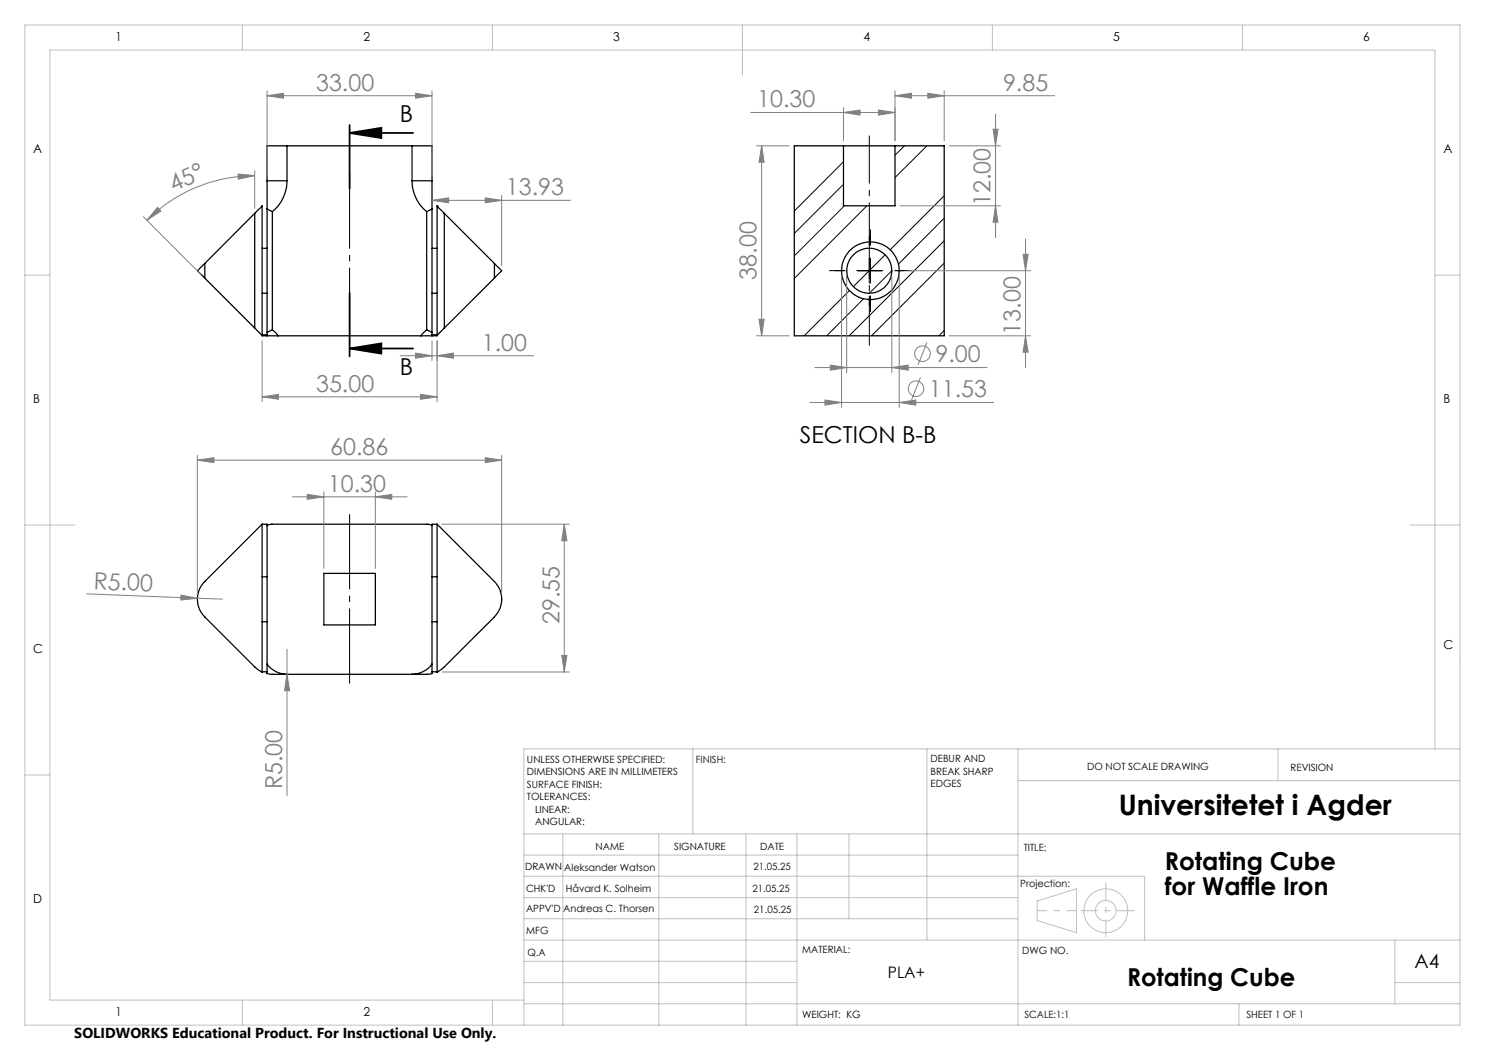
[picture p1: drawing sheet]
<svg xmlns="http://www.w3.org/2000/svg" width="297mm" height="210mm" viewBox="0 0 297 210" stroke-linecap="round" stroke-linejoin="round" font-family="sans-serif">
<g fill="none" stroke="#000" stroke-width=".25">
<path d="M53.4 36.2h4M53.4 36.2v5.6M57.4 36.2a8 8 0 0 1-2.9 6.1M57.4 29.2h-4v7M57.4 29.2v7M57.4 29.2h25M82.4 36.2a8 8 0 0 0 2.9 6.1M82.4 36.2h4M82.4 29.2h4v7M82.4 29.2v7M86.4 36.2v5.6M158.9 29.2h29.9v38h-29.9z"/>
<path d="M168.7 29.2v12h10.3v-12M41 52.7l-1.5 1.4 1.5 1.5M41 55.6l9.9 10M41 52.7v2.9M50.9 42.7v22.9M50.9 42.7l-9.9 10M52.4 41.2l-1.5 1.5M52.4 41.2v.1M52.4 49.7h1M52.4 58.7h1M52.4 41.2v25.8M53.4 41.8l1.1 .5"/>
<path d="M53.4 41.8v24.7M54.5 42.3v23.7M85.3 42.3v23.7M86.4 41.8l-1.1 .5M86.4 49.7h1M86.4 58.7h1M86.4 41.8v24.7M87.4 41.2l1.5 1.5M87.4 41.2h.1M87.4 41.2v26h-1M88.9 42.7v22.9M88.9 42.7l10 10"/>
<path d="M98.9 52.7l1.4 1.4-1.4 1.5M98.9 52.7v2.9M98.9 55.6l-10 10M50.9 65.6l1.5 1.5M52.4 67.1h.1M52.4 67v.1M52.4 67.1l1 .1M52.4 66.9h1M53.4 67.2h2.2M53.4 66.5v.7M54.5 66l1.1 1.2M54.5 66l-1.1 .5"/>
<path d="M55.6 67.2h28.6M84.2 67.2h2.2M85.3 66l-1.1 1.2M85.3 66l1.1 .5M86.4 66.5v.7M86.4 66.9h1M88.9 65.6l-1.5 1.5M52.4 104.8h1v.3M52.4 104.8l-11.4 11.5a5 5 0 0 0 0 7.1l9.9 10 1.5 1M52.4 104.8v29.6M52.4 115.3h1M53.4 105.1l.9-.3h31.2l.9 .3"/>
<path d="M53.4 105.1v27.7M64.8 114.7h10.3v10.3h-10.3zM86.4 105.1v27.7M86.4 115.3h1M87.4 104.8h-1v.3M87.4 104.8l11.5 11.5a5.1 5.1 0 0 1 0 7.1l-10 10-1.5 1M87.4 104.8v29.6M52.4 134.4h1M52.4 124.3h1M53.4 132.8a5 5 0 0 0 4 2.1M53.4 132.8v1.9l1.1 .2h2.9M57.4 134.9h25"/>
<path d="M86.4 132.8a5 5 0 0 1-4 2.1M86.4 132.8v1.9l-1.1 .2h-2.9M86.4 124.3h1M86.4 134.4h1M87.4 134.4h.1"/>
<circle cx="173.9" cy="54.2" r="4.5"/>
<circle cx="174.1" cy="54.1" r="5.8"/>
</g>
<g fill="none" stroke="#000" stroke-width=".2">
<path d="M168.7 32.3l-9.8 9.9M168.7 36.9l-9.8 9.8M180.9 29.2l-1.9 1.8M185.4 29.2l-6.4 6.3M188.8 39.1l-10.8 10.8M168.9 41.2l-10 10M169.9 58.1l-9.1 9.1M171.3 54.1h5.3M172.7 59.8l-7.4 7.4M173.4 41.2l-14.5 14.5M173.8 51.6v5M174.1 51.6v5"/>
<path d="M177 51l-6.3 6.3M178.4 54.1l-4.6 4.6M188.8 43.6l-9.1 9.2M188.8 48.1l-19 19.1M188.8 52.6l-14.5 14.6M188.8 66.1l-1 1.1"/>
</g>
<g fill="none" stroke="#808080" stroke-width=".2">
<path d="M53.4 19.1l3.3-.4v.9zM53.4 19.1h33M53.4 18.2v17M83.1 18.7l3.3 .4-3.3 .5zM86.4 18.2v17M179 19.1l3.3-.4v.9zM179 18.2v9.9M179 19.1h31.9M185.6 18.7l3.2 .4-3.2 .5zM188.8 18.2v9.9M47.6 34.8l3.3 .3-3.2 .7zM50.9 35.1a30.5 30.5 0 0 0-21.5 9"/>
<path d="M50.9 34.1v7.6M97 39.6l3.3 .5-3.3 .5zM100.3 39.1v14.1M150.1 22.5h28.9M151.3 29.2h6.5M152.3 29.2v38M152.3 29.2l.5 3.2h-1zM168.7 22.5l3.3-.5v1zM168.7 21.5v6.6M175.7 22l3.3 .5-3.3 .5zM189.9 29.2h10.2M198.6 25.9h1l-.5 3.3z"/>
<path d="M199.1 22.8v24.7M28.7 43.3l11.5 11.6M31.5 41.5l.7 .7-2.8 1.9zM86.4 40.1l3.3-.5v1zM86.4 40.1h27.7M168.3 55.2v26.3M169.3 55.2v19.3M178.4 55.2v19.3M179.8 55.2v26.3M180 41.2h20.1M181.9 54.1h24.2M199.1 41.2l.5 3.2h-1z"/>
<path d="M204.6 50.9h1l-.5 3.2zM205.1 47.8v25.7M52.4 79.4l3.3-.5v1zM52.4 68.1v12.3M52.4 79.4h35M80 71.1h26.7M83.1 70.6l3.3 .5-3.3 .5zM84.1 78.9l3.3 .5-3.3 .5zM86.4 68.1v4M87.4 71.1l3.3-.5v1zM87.4 68.1v12.3M151.3 67.2h6.5"/>
<path d="M151.8 63.8h1l-.5 3.4zM163 73.5h34.4M166.1 73l3.2 .5-3.2 .5zM178.4 73.5l3.2-.5v1zM184.1 75.5l-1.8 4.5M185.4 68.5l-1.8 4.4M189.9 67.2h16.2M205.1 67.2l.5 3.2h-1zM39.5 92l3.3-.5v1zM39.5 91v27.8M39.5 92h60.8M58.4 99.4h23"/>
<path d="M61.5 98.9l3.3 .5-3.3 .5zM64.8 98.4v15.3M75.1 99.4l3.3-.5v1zM75.1 98.4v15.3M97 91.5l3.3 .5-3.3 .5zM100.3 91v27.8M162 80.5h36.7M165 80l3.3 .5-3.3 .5zM179.8 80.5l3.4-.5v1zM17.3 118.8l22.2 .9M36.2 119l3.3 .7-3.3 .3zM39.5 119.7l5 .1"/>
<path d="M88.4 104.8h25.5M112.9 104.8l.5 3.4h-1zM112.9 104.8v29.6M57.4 134.9l.5 3.2h-1zM57.4 129.8v29.3M88.4 134.4h25.5M112.4 131.1h1l-.5 3.3z"/>
<circle cx="183.2" cy="77.7" r="1.55"/>
<circle cx="184.5" cy="70.7" r="1.56"/>
</g>
<path d="M69.9 26.6l6.4-1v2zM69.9 26.6h12.7M69.9 25v12.7M69.9 58.6v12.7M69.9 69.7l6.4-1v2zM69.9 69.7h12.7" fill="none" stroke="#000" stroke-width=".35"/>
<g fill="none" stroke="#c0c0c0" stroke-width=".2">
<path d="M5 5h287v200h-287zM48.5 5v5M98.5 5v5M148.5 5v10M198.5 5v5M248.5 5v5M5 55h5M287 55h5M5 105h10M282 105h10M5 155h5M138.6 149.8v17"/>
<path d="M185.4 149.8v38.2M203.6 149.8v55.2M203.6 156.1h88.4M255.6 149.8v6.3M287 149.8v-139.8h-277v190h94.8M292 149.8h-187.2v55.2M104.8 166.8h187.2M104.8 175.3h124.1v12.7M104.8 179.5h98.8M104.8 171h98.8M112.6 166.8v38.2M131.8 166.8v38.2"/>
<path d="M149.2 166.8v38.2M159.4 166.8v38.2M169.8 166.8v17M104.8 183.8h98.8M104.8 196.5h54.6M104.8 192.3h54.6M104.8 188h187.2M207.4 180.2l7.9-2.4v8.7l-7.9-2.4zM279 196.5h13M279 188v12.8M48.5 200v5M98.5 200v5"/>
<path d="M104.8 200.8h187.2M247.8 200.8v4.2"/>
<circle cx="221.2" cy="182.2" r="4.4"/>
<circle cx="221.2" cy="182.1" r="2.06"/>
</g>
<path d="M69.9 34.1v35" fill="none" stroke="#000" stroke-width=".2" stroke-dasharray="15.2 1.3 1.3 1.3" stroke-dashoffset="-.4" stroke-linecap="butt"/>
<path d="M69.9 102.8v33.9" fill="none" stroke="#000" stroke-width=".2" stroke-dasharray="15.2 1.3 1.3 1.3" stroke-dashoffset=".2" stroke-linecap="butt"/>
<path d="M173.9 69.1v-42" fill="none" stroke="#000" stroke-width=".2" stroke-dasharray="15.2 1.3 1.3 1.3" stroke-dashoffset="5.7" stroke-linecap="butt"/>
<path d="M168.9 54.1h-2M169.1 54.1h-3.3M173.9 49.1v-2M173.9 59.1v2M174.1 49.1v-3.2M174.1 59.1v3.3M178.9 54.1h2M179.1 54.1h3.3" fill="none" stroke="#000" stroke-width=".2" stroke-dasharray="15.2 1.3 1.3 1.3" stroke-linecap="butt"/>
<path d="M207.5 182.1h7.8" fill="none" stroke="#c0c0c0" stroke-width=".2" stroke-dasharray="15.2 1.3 1.3 1.3" stroke-dashoffset="13.2" stroke-linecap="butt"/>
<path d="M221.2 176.5v11" fill="none" stroke="#c0c0c0" stroke-width=".2" stroke-dasharray="15.2 1.3 1.3 1.3" stroke-dashoffset="11.6" stroke-linecap="butt"/>
<path d="M216.1 182.1h10.8" fill="none" stroke="#c0c0c0" stroke-width=".2" stroke-dasharray="15.2 1.3 1.3 1.3" stroke-dashoffset="11.8" stroke-linecap="butt"/>
<path d="M69.9 26.6l6.4-1v2zM69.9 69.7l6.4-1v2z" fill="#000"/>
<g fill="#808080">
<path d="M36.2 119l3.3 .7-3.3 .3z"/>
<path d="M57.4 134.9l.5 3.2h-1z"/>
<path d="M84.1 78.9l3.3 .5-3.3 .5zM52.4 79.4l3.3-.5v1zM185.6 18.7l3.2 .4-3.2 .5zM179 19.1l3.3-.4v.9z"/>
<path d="M166.1 73l3.2 .5-3.2 .5zM178.4 73.5l3.2-.5v1zM165 80l3.3 .5-3.3 .5zM179.8 80.5l3.4-.5v1zM168.7 22.5l3.3-.5v1zM175.7 22l3.3 .5-3.3 .5z"/>
<path d="M97 91.5l3.3 .5-3.3 .5zM39.5 92l3.3-.5v1z"/>
<path d="M47.6 34.8l3.3 .3-3.2 .7zM31.5 41.5l.7 .7-2.8 1.9z"/>
<path d="M199.1 41.2l.5 3.2h-1zM198.6 25.9h1l-.5 3.3zM151.8 63.8h1l-.5 3.4zM152.3 29.2l.5 3.2h-1z"/>
<path d="M112.9 104.8l.5 3.4h-1zM112.4 131.1h1l-.5 3.3zM204.6 50.9h1l-.5 3.2zM205.1 67.2l.5 3.2h-1z"/>
<path d="M83.1 70.6l3.3 .5-3.3 .5zM87.4 71.1l3.3-.5v1zM86.4 40.1l3.3-.5v1zM97 39.6l3.3 .5-3.3 .5zM53.4 19.1l3.3-.4v.9zM83.1 18.7l3.3 .4-3.3 .5zM61.5 98.9l3.3 .5-3.3 .5zM75.1 99.4l3.3-.5v1z"/>
</g>
<text font-size="5.6" x="223.7" y="163">Universitetet i Agder</text>
<g font-size="4.9">
<text x="232.9" y="174">Rotating Cube</text>
<text x="232.9" y="178.9">for Waffle Iron</text>
<text x="225.4" y="197.1">Rotating Cube</text>
</g>
<g font-size="4.7" fill="#808080">
<text x="63.2" y="18.1">33.00</text>
<text x="151.4" y="21.5">10.30</text>
<text x="200.6" y="18.1">9.85</text>
<text x="34.7" y="38.4" transform="rotate(-24 34.7 38.4)">45°</text>
<text x="101.2" y="39">13.93</text>
<text x="198.1" y="41.2" transform="rotate(-90 198.1 41.2)">12.00</text>
<text x="151.3" y="55.9" transform="rotate(-90 151.3 55.9)">38.00</text>
<text x="96.4" y="70.1">1.00</text>
<text x="204.1" y="66.9" transform="rotate(-90 204.1 66.9)">13.00</text>
<text x="187.1" y="72.4">9.00</text>
<text x="63.2" y="78.3">35.00</text>
<text x="185.8" y="79.4">11.53</text>
<text x="66" y="91">60.86</text>
<text x="65.6" y="98.3">10.30</text>
<text x="18.7" y="117.8" transform="rotate(2 18.7 117.8)">R5.00</text>
<text x="111.9" y="124.8" transform="rotate(-90 111.9 124.8)">29.55</text>
<text x="56.4" y="157.8" transform="rotate(-90 56.4 157.8)">R5.00</text>
</g>
<g font-size="4.7">
<text x="80" y="24.4">B</text>
<text x="80" y="75">B</text>
<text x="160" y="88.5">SECTION B-B</text>
</g>
<text font-size="3.9" x="282.9" y="193.6">A4</text>
<text font-size="3.2" x="177.6" y="195.7">PLA+</text>
<text font-size="2.9" x="14.9" y="207.6">SOLIDWORKS Educational Product. For Instructional Use Only.</text>
<g font-size="2.5">
<text x="23.1" y="8.2">1</text>
<text x="72.7" y="8.2">2</text>
<text x="122.7" y="8.2">3</text>
<text x="172.7" y="8.2">4</text>
<text x="222.7" y="8.2">5</text>
<text x="272.7" y="8.2">6</text>
<text x="6.7" y="30.7">A</text>
<text x="288.7" y="30.7">A</text>
<text x="6.7" y="80.7">B</text>
<text x="288.7" y="80.7">B</text>
<text x="6.7" y="130.7">C</text>
<text x="288.7" y="129.7">C</text>
<text x="6.7" y="180.7">D</text>
<text x="23.1" y="203.2">1</text>
<text x="72.7" y="203.2">2</text>
</g>
<g font-size="2">
<text x="105.4" y="152.6">UNLESS OTHERWISE SPECIFIED:</text>
<text x="105.4" y="155.1">DIMENSIONS ARE IN MILLIMETERS</text>
<text x="139.2" y="152.6">FINISH:</text>
<text x="186.1" y="152.5">DEBUR AND</text>
<text x="186.1" y="155">BREAK SHARP</text>
<text x="217.4" y="154">DO NOT SCALE DRAWING</text>
<text x="258.1" y="154.2">REVISION</text>
<text x="105.4" y="157.6">SURFACE FINISH:</text>
<text x="105.4" y="160.1">TOLERANCES:</text>
<text x="186.1" y="157.5">EDGES</text>
<text x="107" y="162.6">LINEAR:</text>
<text x="107" y="165.1">ANGULAR:</text>
<text x="119.1" y="170">NAME</text>
<text x="134.8" y="169.9">SIGNATURE</text>
<text x="150.7" y="173.9">21.05.25</text>
<text x="152" y="169.9">DATE</text>
<text x="204.8" y="170.2">TITLE:</text>
<text x="105" y="174.1">DRAWN</text>
<text x="105.2" y="178.3">CHK'D</text>
<text x="112.9" y="174.1">Aleksander Watson</text>
<text x="113.2" y="178.3">Håvard K. Solheim</text>
<text x="150.5" y="178.3">21.05.25</text>
<text x="204.1" y="177.4">Projection:</text>
<text x="105.2" y="182.4">APPV'D</text>
<text x="112.6" y="182.4">Andreas C. Thorsen</text>
<text x="150.8" y="182.6">21.05.25</text>
<text x="105.3" y="186.8">MFG</text>
<text x="105.5" y="191.1">Q.A</text>
<text x="160.5" y="190.5">MATERIAL:</text>
<text x="204.4" y="190.8">DWG NO.</text>
<text x="160.4" y="203.5">WEIGHT: KG</text>
<text x="204.9" y="203.6">SCALE:1:1</text>
<text x="249.3" y="203.6">SHEET 1 OF 1</text>
</g>
</svg>
